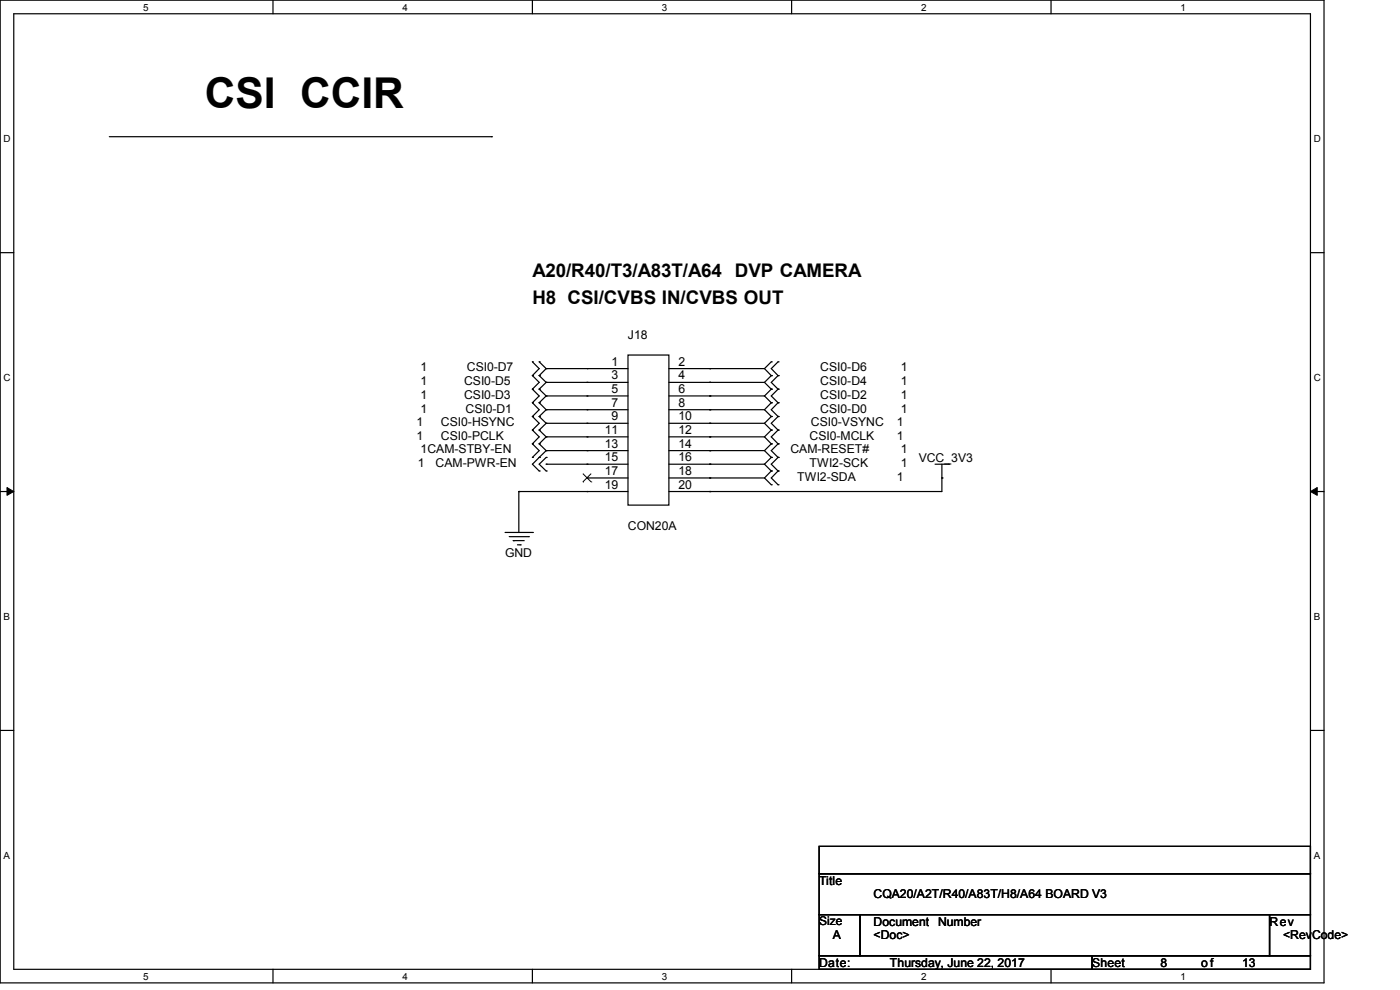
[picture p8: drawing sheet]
<svg xmlns="http://www.w3.org/2000/svg" width="297mm" height="210mm" viewBox="0 0 297 210" stroke-linecap="round" stroke-linejoin="round" font-family="sans-serif">
<path d="M0 0h280.9v208.5h-280.9zM2.9 2.9h275.1v202.7h-275.1z" fill="none" stroke="#000" stroke-width=".25"/>
<g fill="#fff">
<path d="M30.4 .3h1.1v2.4h-1.1z"/>
<path d="M30.4 205.9h1.1v2.3h-1.1z"/>
</g>
<path d="M57.9 0v2.9M57.9 205.6v2.9" fill="none" stroke="#000" stroke-width=".25"/>
<g fill="#fff">
<path d="M85.4 .3h1.1v2.4h-1.1z"/>
<path d="M85.4 205.9h1.1v2.3h-1.1z"/>
</g>
<path d="M112.9 0v2.9M112.9 205.6v2.9" fill="none" stroke="#000" stroke-width=".25"/>
<g fill="#fff">
<path d="M140.4 .3h1.2v2.4h-1.2z"/>
<path d="M140.4 205.9h1.2v2.3h-1.2z"/>
</g>
<path d="M167.9 0v2.9M167.9 205.6v2.9" fill="none" stroke="#000" stroke-width=".25"/>
<g fill="#fff">
<path d="M195.4 .3h1.2v2.4h-1.2z"/>
<path d="M195.4 205.9h1.2v2.3h-1.2z"/>
</g>
<path d="M223 0v2.9M223 205.6v2.9" fill="none" stroke="#000" stroke-width=".25"/>
<g fill="#fff">
<path d="M250.4 .3h1.2v2.4h-1.2z"/>
<path d="M250.4 205.9h1.2v2.3h-1.2z"/>
<path d="M.8 28.2h1.4v2.4h-1.4z"/>
<path d="M278.7 28.2h1.5v2.4h-1.5z"/>
<path d="M.8 78.9h1.4v2.3h-1.4z"/>
<path d="M278.7 78.9h1.5v2.3h-1.5z"/>
</g>
<path d="M0 53.6h2.9M278 53.6h2.9" fill="none" stroke="#000" stroke-width=".25"/>
<g fill="#fff">
<path d="M.8 129.6h1.3v2.3h-1.3z"/>
<path d="M278.7 129.6h1.4v2.3h-1.4z"/>
</g>
<path d="M0 104.3h2.9M278 104.3h2.9" fill="none" stroke="#000" stroke-width=".25"/>
<path d="M1.5 103.4l1.4 .9-1.4 .8zM278 104.3l1.4-.9v1.7z" fill="#000" stroke="#000" stroke-width=".21"/>
<g fill="#fff">
<path d="M.8 180.3h1.3v2.3h-1.3z"/>
<path d="M278.7 180.3h1.4v2.3h-1.4z"/>
</g>
<g fill="none" stroke="#000" stroke-width=".25">
<path d="M23.2 29h81.1M104.3 29h.1M112.9 76.8h.1M112.9 79.7h.1M112.9 76.8l1.5 1.4-1.5 1.5M112.9 79.7l1.5 1.4-1.5 1.4M114.4 79.7h.1M114.4 76.8h.1M114.4 76.8l1.5 1.4M114.4 79.7l1.5 1.4M115.9 78.2h.1M115.9 78.2h17.3"/>
<path d="M115.9 78.2l-1.5 1.5M124.5 78.2h.1M133.2 75.3h8.7v31.8h-8.7zM141.9 78.2h20.3M150.6 78.2h.1M162.2 78.2l1.4 1.5M163.6 79.7h.1M163.6 76.8h.1M163.6 76.8l-1.4 1.4M163.6 79.7l-1.4 1.4M165.1 76.8h.1M165.1 79.7h.1"/>
<path d="M165.1 76.8l-1.5 1.4 1.5 1.5M165.1 79.7l-1.5 1.4 1.5 1.4M112.9 91.2h.1M112.9 94.1h.1M112.9 88.3h.1M112.9 97h.1M112.9 82.5h.1M112.9 85.4h.1M112.9 91.2l1.5 1.5-1.5 1.4M112.9 88.3l1.5 1.5-1.5 1.4M112.9 94.1l1.5 1.5-1.5 1.4M112.9 82.5l1.5 1.5-1.5 1.4"/>
<path d="M112.9 85.4l1.5 1.5-1.5 1.4M114.4 94.1h.1M114.4 91.2h.1M114.4 88.3h.1M114.4 97h.1M114.4 82.5h.1M114.4 85.4h.1M114.4 99.9h.1M114.4 91.2l1.5 1.5M114.4 88.3l1.5 1.5M114.4 94.1l1.5 1.5M114.4 82.5l1.5 1.5"/>
<path d="M114.4 85.4l1.5 1.5M114.4 97l-1.5 1.5 1.5 1.4M115.9 92.7h.1M115.9 89.8h.1M115.9 95.6h.1M115.9 81.1h.1M115.9 84h.1M115.9 86.9h.1M115.9 98.5h.1M115.9 97h.1M115.9 99.9h.1M115.9 95.6h17.3"/>
<path d="M115.9 98.5h17.3M115.9 92.7h17.3M115.9 89.8h17.3M115.9 81.1h17.3M115.9 84h17.3M115.9 86.9h17.3M115.9 92.7l-1.5 1.4M115.9 89.8l-1.5 1.4M115.9 95.6l-1.5 1.4M115.9 81.1l-1.5 1.4M115.9 84l-1.5 1.4M115.9 86.9l-1.5 1.4"/>
<path d="M115.9 97l-1.5 1.5 1.5 1.4M124.5 81.1h.1M124.5 84h.1M124.5 86.9h.1M124.5 89.8h.1M124.5 92.7h.1M124.5 95.6h.1M124.5 98.5h.1M141.9 95.6h20.3M141.9 98.5h20.3M141.9 92.7h20.3M141.9 89.8h20.3"/>
<path d="M141.9 81.1h20.3M141.9 84h20.3M141.9 86.9h20.3M150.6 95.6h.1M150.6 98.5h.1M150.6 92.7h.1M150.6 89.8h.1M150.6 81.1h.1M150.6 84h.1M150.6 86.9h.1M162.2 95.6l1.4 1.4M162.2 98.5l1.4 1.4"/>
<path d="M162.2 92.7l1.4 1.4M162.2 89.8l1.4 1.4M162.2 81.1l1.4 1.4M162.2 84l1.4 1.4M162.2 86.9l1.4 1.4M163.6 97h.1M163.6 94.1h.1M163.6 99.9h.1M163.6 91.2h.1M163.6 88.3h.1M163.6 82.5h.1M163.6 85.4h.1"/>
<path d="M163.6 94.1l-1.4 1.5M163.6 97l-1.4 1.5M163.6 91.2l-1.4 1.5M163.6 88.3l-1.4 1.5M163.6 99.9l-1.4 1.5M163.6 82.5l-1.4 1.5M163.6 85.4l-1.4 1.5M165.1 94.1h.1M165.1 97h.1M165.1 99.9h.1M165.1 91.2h.1M165.1 88.3h.1"/>
<path d="M165.1 82.5h.1M165.1 85.4h.1M165.1 94.1l-1.5 1.5 1.5 1.4M165.1 97l-1.5 1.5 1.5 1.4M165.1 91.2l-1.5 1.5 1.5 1.4M165.1 88.3l-1.5 1.5 1.5 1.4M165.1 99.9l-1.5 1.5 1.5 1.4M165.1 82.5l-1.5 1.5 1.5 1.4M165.1 85.4l-1.5 1.5 1.5 1.4M198.4 98.5h2.9M199.8 98.5v5.8h-57.9M201.3 98.5h.1"/>
<path d="M107.1 112.9h5.8M108 113.8h4.1M108.9 114.7h.1M108.9 114.7h2.3M109.8 115.6h.6M110.1 104.3h.1M110.1 104.3h23.1M110.1 104.3v8.6M110.4 115.6h.1M112.1 113.8h.1M112.9 112.9h.1M124.5 101.4h.1"/>
<path d="M124.5 104.3h.1M124.5 101.4h8.7M141.9 101.4h20.3M150.6 101.4h.1M150.6 104.3h.1M162.2 101.4l1.4 1.4M163.6 102.8h.1M165.1 102.8h.1M199.8 101.4h.1M0 154.9h2.9M278 154.9h2.9M173.8 179.5h104.2v5.8h-104.2z"/>
<path d="M173.8 185.3h104.2v8.7h-104.2zM173.8 194h8.7v8.7h-8.7zM182.5 194h86.8v8.7h-86.8zM269.3 194h8.7v8.7h-8.7zM173.8 202.7h57.9v2.9h-57.9zM231.7 202.7h46.3v2.9h-46.3z"/>
</g>
<path d="M123.6 102.2h.1M123.6 100.5l1.8 1.7M125.4 102.2h.1M125.4 100.5l-1.8 1.7" fill="none" stroke="#000" stroke-width=".21"/>
<text font-size="9" x="43.5" y="22.9">CSI CCIR</text>
<g font-size="4">
<text x="112.9" y="58.7">A20/R40/T3/A83T/A64 DVP CAMERA</text>
<text x="112.9" y="64.5">H8 CSI/CVBS IN/CVBS OUT</text>
</g>
<g font-size="2.6">
<text x="133.2" y="71.8">J18</text>
<text x="129.7" y="77.6">1</text>
<text x="143.9" y="77.6">2</text>
<text x="89.2" y="78.8">1</text>
<text x="89.2" y="81.7">1</text>
<text x="98.5" y="81.7">CSI0-D5</text>
<text x="99.1" y="78.8">CSI0-D7</text>
<text x="129.7" y="80.5">3</text>
<text x="129.7" y="83.4">5</text>
<text x="143.9" y="80.5">4</text>
<text x="143.9" y="83.4">6</text>
<text x="174" y="78.8">CSI0-D6</text>
<text x="174" y="81.7">CSI0-D4</text>
<text x="191.1" y="78.8">1</text>
<text x="191.1" y="81.7">1</text>
<text x="89.2" y="84.6">1</text>
<text x="89.2" y="87.5">1</text>
<text x="98.5" y="84.6">CSI0-D3</text>
<text x="98.8" y="87.5">CSI0-D1</text>
<text x="129.7" y="86.3">7</text>
<text x="129.7" y="89.2">9</text>
<text x="143.9" y="86.3">8</text>
<text x="143.9" y="89.2">10</text>
<text x="174" y="84.6">CSI0-D2</text>
<text x="174" y="87.5">CSI0-D0</text>
<text x="191.1" y="84.6">1</text>
<text x="191.1" y="87.5">1</text>
<text x="88.3" y="93.3">1</text>
<text x="88.3" y="90.4">1</text>
<text x="93.6" y="93.3">CSI0-PCLK</text>
<text x="93.6" y="90.4">CSI0-HSYNC</text>
<text x="128.3" y="92">11</text>
<text x="128.3" y="95">13</text>
<text x="143.9" y="92">12</text>
<text x="143.9" y="95">14</text>
<text x="171.7" y="93.3">CSI0-MCLK</text>
<text x="172" y="90.4">CSI0-VSYNC</text>
<text x="190.2" y="93.3">1</text>
<text x="190.2" y="90.4">1</text>
<text x="88.6" y="99.1">1</text>
<text x="89.2" y="96.2">1CAM-STBY-EN</text>
<text x="92.4" y="99.1">CAM-PWR-EN</text>
<text x="128.3" y="97.8">15</text>
<text x="128.3" y="100.8">17</text>
<text x="143.9" y="97.8">16</text>
<text x="143.9" y="100.8">18</text>
<text x="167.7" y="96.2">CAM-RESET#</text>
<text x="169.1" y="102">TWI2-SDA</text>
<text x="171.7" y="99.1">TWI2-SCK</text>
<text x="190.2" y="102">1</text>
<text x="191.1" y="96.2">1</text>
<text x="191.1" y="99.1">1</text>
<text x="194.9" y="97.9">VCC_3V3</text>
<text x="128.3" y="103.6">19</text>
<text x="143.9" y="103.6">20</text>
<text x="133.2" y="112.4">CON20A</text>
<text x="107.1" y="118.2">GND</text>
<text x="173.8" y="187.7">Title</text>
<text x="185.3" y="190.6">CQA20/A2T/R40/A83T/H8/A64 BOARD V3</text>
<text x="185.3" y="196.3">Document</text>
<text x="199" y="196.3">Number</text>
<text x="269.3" y="196.3">Rev</text>
<text x="176.7" y="199.3">A</text>
<text x="185.3" y="199.3">&lt;Doc&gt;</text>
<text x="272.2" y="199.3">&lt;RevCode&gt;</text>
<text x="173.8" y="205.1">Date:</text>
<text x="188.8" y="205.1">Thursday, June 22, 2017</text>
<text x="231.7" y="205.1">Sheet</text>
<text x="246.2" y="205.1">8</text>
<text x="254.8" y="205.1">of</text>
<text x="263.5" y="205.1">13</text>
</g>
<text font-size="2.5" x="173.8" y="196.3">Size</text>
<g font-size="2.1">
<text x="30.4" y="2.2">5</text>
<text x="85.4" y="2.2">4</text>
<text x="140.4" y="2.2">3</text>
<text x="195.4" y="2.2">2</text>
<text x="250.5" y="2.2">1</text>
<text x=".8" y="30.1">D</text>
<text x="278.7" y="30.1">D</text>
<text x=".8" y="80.8">C</text>
<text x="278.7" y="80.8">C</text>
<text x=".8" y="131.5">B</text>
<text x="278.7" y="131.5">B</text>
<text x=".8" y="182.2">A</text>
<text x="278.7" y="182.2">A</text>
<text x="30.4" y="207.8">5</text>
<text x="85.4" y="207.8">4</text>
<text x="140.4" y="207.8">3</text>
<text x="195.4" y="207.8">2</text>
<text x="250.5" y="207.8">1</text>
</g>
</svg>
